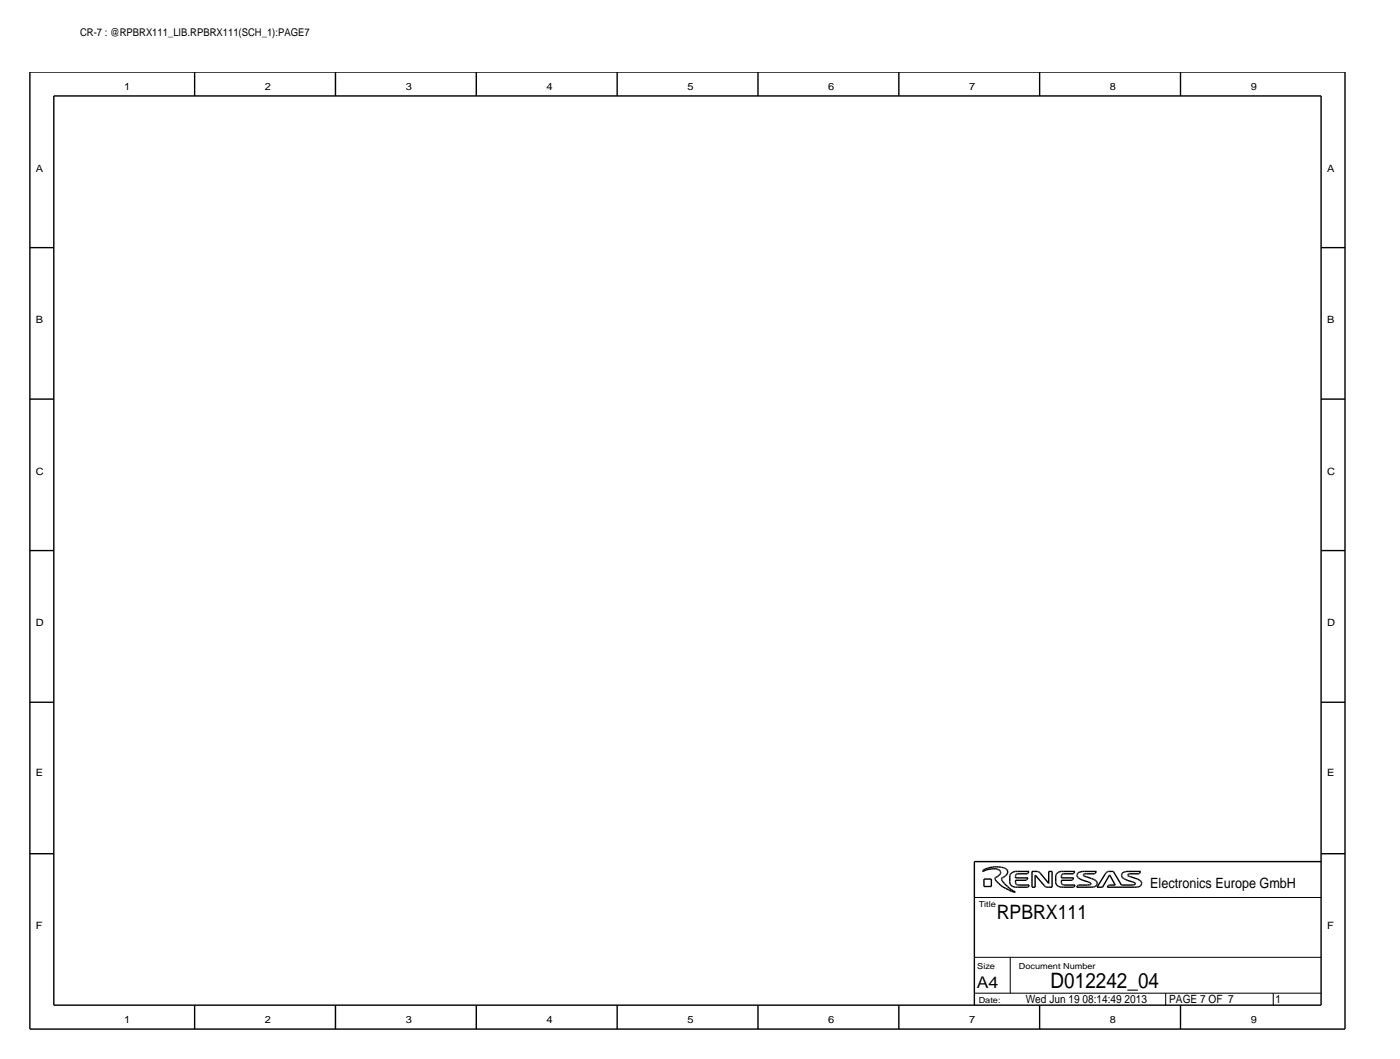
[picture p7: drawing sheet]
<svg xmlns="http://www.w3.org/2000/svg" width="297mm" height="225mm" viewBox="0 0 297 225" stroke-linecap="round" stroke-linejoin="round" font-family="sans-serif">
<!-- layer: Page Border and Title Block -->
<g fill="none" stroke="#000" stroke-width=".3">
<path d="M6.3 15.3h279.5zM6.3 15.3v203.2zM41.4 15.3v5.1zM71.3 15.3v5.1zM101.2 15.3v5.1zM131.1 15.3v5.1zM161 15.3v5.1zM191 15.3v5.1zM220.9 15.3v5.1zM250.8 15.3v5.1zM285.8 15.3v203.2zM11.4 20.4h269.3z"/>
<path d="M11.4 20.4v193zM280.7 20.4v193zM6.3 52.6h5.1zM280.7 52.6h5zM6.3 84.7h5.1zM280.7 84.7h5zM6.3 116.9h5.1zM280.7 116.9h5zM6.3 149.1h5.1zM280.7 149.1h5zM6.3 181.3h5.1zM207 182.9h73.7z"/>
<path d="M207 182.9v30.5zM208.8 185h.1M208.8 184.9h.1M208.8 185.1h.1M208.8 184.9v.1zM208.9 185l.3-.2zM208.9 184.7h.1zM208.9 185h.1M208.9 184.7l-.1 .1zM209 184.7l.3-.2zM209 186.6h1.6zM209 188.2h1.6z"/>
<path d="M209 186.6v1.6zM209.2 184.8l.5-.1zM209.3 184.5l.5-.1zM209.7 184.7l.4-.1zM209.8 184.4l.3-.1zM210.1 184.3l.4-.2zM210.1 184.6l.5-.1zM210.5 184.1h.4zM210.6 184.5h.4zM210.6 186.6v1.6zM210.9 184.1l.4-.1zM211 184.5h.4z"/>
<path d="M211.3 184h.4zM211.4 186.6l.1 .2zM211.4 186.4h.1M211.4 186.5h.1M211.4 186.5v.1zM211.4 184.5h.4zM211.5 186.3h.1zM211.5 186.8l.2 .3zM211.6 186.3l.3-.2zM211.7 187.1l.4 .4zM211.7 184h.4zM211.8 184.5l.2 .1z"/>
<path d="M211.9 186.1l.2-.2zM212 184.6l.1 .1zM212.1 187.5l.4 .4zM212.1 184l.4 .1zM212.1 185.9l.2-.1zM212.1 184.7h.2zM212.3 185.8l.1-.1zM212.3 184.7l.1 .1zM212.4 184.8l.1 .2zM212.5 185v.1zM212.5 184.1h.3zM212.5 187.9l.6 .4z"/>
<path d="M212.5 185.5l-.1 .2zM212.5 185.1l.1 .1zM212.6 185.3l-.1 .2zM212.6 185.2v.1zM212.8 186.6v.1zM212.8 186.6h.1M212.8 186.4l.2-.1zM212.8 184.1l.4 .1zM212.8 186.7l.1 .3zM212.8 186.5h.1M212.8 186.4h.1M212.9 187l.3 .3z"/>
<path d="M213 186.3l.2-.1zM213.1 188.3l.6 .3zM213.2 184.2l.2 .1zM213.2 187.3l.2 .3zM213.2 186.2l.3-.1zM213.4 184.3l.2 .1zM213.4 187.6l.3 .4zM213.6 185.9l.2-.1zM213.6 184.4l.2 .2zM213.6 185.9l-.1 .2zM213.7 188.6l.6 .3zM213.7 188l.4 .2z"/>
<path d="M213.8 184.6l.2 .1zM214 184.7l.1 .2zM214 185.6l-.2 .2zM214.1 188.2l.3 .4zM214.1 185.4l-.1 .2zM214.1 185.2v.2zM214.1 184.9v.3zM214.3 188.9l.6 .3zM214.4 188.6l.4 .3zM214.5 187.5l.1 .2zM214.5 187.1v.4zM214.5 186.2v.9z"/>
<path d="M214.5 185.9v.3zM214.6 187.7l.2 .3zM214.6 185.7l-.1 .2zM214.8 188l.1 .1zM214.8 185.5l-.2 .2zM214.8 188.9l.4 .2zM214.9 189.2l.6 .2zM214.9 188.1l.3 .1zM214.9 185.3l-.1 .2zM214.9 185.3l.3-.1zM215.2 185.2l.2-.1zM215.2 188.2l.2 .1z"/>
<path d="M215.2 189.1l.5 .3zM215.4 188.3l.3 .1zM215.4 185.1l.3-.1zM215.6 189.4h.1M215.7 189.4h.1M215.7 185h.5zM215.7 187.5l.1 .1zM215.7 185.9v.2zM215.7 186.1v.3zM215.7 186.9h2.3zM215.7 186.9v.5zM215.7 187.5h.1"/>
<path d="M215.7 188.4h.5zM215.7 186.4h2.7zM215.8 187.7h.1M215.8 185.8l-.1 .1zM215.8 187.7l.1 .1zM215.8 185.7v.1zM215.8 185.7l.2-.1zM215.9 187.8h.1zM216 185.6l.1-.1zM216 187.8l.2 .1zM216.1 185.5h.2zM216.2 188.4h2.1z"/>
<path d="M216.2 187.9h.1zM216.2 185h2.4zM216.3 185.5h.2zM216.3 187.9h.2zM216.5 187.9h2.1zM216.5 185.5h1.7zM218 186.9l.1-.1zM218.1 186.8h.1M218.2 185.5h.1zM218.3 188.4h.1M218.4 185.4l-.1 .1zM218.4 186.4l-.3 .4z"/>
<path d="M218.4 188.4l.1-.1zM218.6 185l-.2 .4zM218.6 187.9l-.1 .4zM219.3 188.4h.6zM219.3 185h.6zM219.3 185v3.4zM219.9 185h.4zM219.9 185.8v2.6zM220 185.9h.1M220 185.9l1.8 2.1zM220.3 185l.2 .1zM220.5 185.1h.1z"/>
<path d="M220.6 185.1l.1 .1zM220.7 185.2h.1zM220.8 185.2l.2 .2zM221 185.4l1.8 2.1zM221.8 188l.2 .2zM222 188.2l.1 .1zM222.1 188.3h.1zM222.2 188.3l.3 .1zM222.5 188.4h.3zM222.8 187.5h.1M222.8 188.4h.7zM222.8 185h.7z"/>
<path d="M222.8 185v2.6zM223.5 185v3.4zM224.3 187.5l.1 .2zM224.3 187.1v.4zM224.3 186.2v.9zM224.3 185.9v.3zM224.4 187.7l.1 .3zM224.4 185.7l-.1 .2zM224.5 188l.2 .1zM224.5 185.5l-.1 .2zM224.7 185.3l.2-.1zM224.7 188.1l.2 .1z"/>
<path d="M224.7 185.3l-.2 .2zM224.9 185.2l.3-.1zM224.9 188.2l.3 .1zM225.2 188.3l.3 .1zM225.2 185.1l.3-.1zM225.5 185h.4zM225.5 187.6l.1 .1zM225.5 186.4h2.6zM225.5 185.9v.2zM225.5 186.1v.3zM225.5 186.9h2.2zM225.5 186.9v.5z"/>
<path d="M225.5 187.5h.1M225.5 187.5v.1zM225.5 188.4h.4zM225.6 185.8l-.1 .1zM225.6 187.7l.1 .1zM225.6 185.7v.1zM225.6 185.7l.1-.1zM225.7 187.8h.1zM225.7 185.6l.2-.1zM225.8 187.8l.1 .1zM225.9 185.5h.1zM225.9 188.4h2.1z"/>
<path d="M225.9 187.9h.2zM225.9 185h2.4zM226 185.5h.3zM226.1 187.9h.2zM226.3 185.5h1.7zM226.3 187.9h2.1zM227.7 186.9l.1-.1zM227.8 186.8h.1M228 185.5h.1zM228 188.4h.1M228.1 186.4l-.2 .4zM228.1 188.4h.1"/>
<path d="M228.1 185.4v.1zM228.3 185l-.2 .4zM228.4 187.9l-.2 .4zM228.8 188.4h2.7zM228.8 186l.1 .1zM228.8 185.9h.1M228.9 186.1l.1 .1zM228.9 185.7l-.1 .2zM228.9 185.5v.2zM229 186.2l.1 .1zM229 188l-.2 .4zM229 188h.1z"/>
<path d="M229.1 186.3l.1 .2zM229.1 185.4l-.2 .1zM229.1 187.9h.1M229.1 187.9h2zM229.2 185.2l-.1 .2zM229.2 185.2h.2zM229.2 186.5l.2 .1zM229.4 185.2l.3-.1zM229.4 186.6l.3 .1zM229.7 185.1l.3-.1zM229.7 186.7l.4 .2zM230 185h.4z"/>
<path d="M230.1 186.9l1.1 .3zM230.2 185.7h.1M230.2 185.8h.1M230.2 185.9h.1M230.2 185.9l.1 .1zM230.2 185.6h.1M230.3 185.6l.1-.1zM230.3 186l.2 .1zM230.4 185.5h.1M230.4 185h2.5zM230.5 185.5h.3zM230.5 186.1h.3z"/>
<path d="M230.8 186.1l1.1 .4zM230.8 185.5h1.7zM231.1 187.9h.3zM231.2 187.2l.2 .2zM231.4 187.9h.2zM231.4 187.4l.2 .1zM231.5 188.4h.5zM231.6 187.5h.1zM231.7 187.8h.1M231.7 187.5l.1 .2zM231.8 187.7l-.1 .1zM231.9 186.5l.4 .1z"/>
<path d="M232 188.4l.3-.1zM232.3 186.6l.2 .2zM232.3 188.3h.3zM232.5 186.8l.3 .1zM232.5 185.5h.1zM232.6 188.3l.2-.1zM232.6 185.5l.1-.1zM232.8 188.2l.1-.2zM232.8 186.9l.1 .1zM232.9 187l.1 .2zM232.9 185l-.2 .4zM233 187.2l.1 .1z"/>
<path d="M233 187.9l-.1 .1zM233.1 187.3v.2zM233.1 188.4h1.1zM233.1 187.7l-.1 .2zM233.1 187.6h.1M233.1 187.6v.1zM234.8 185.6l-1.7 2.8zM234.9 185.4l-.1 .2zM234.9 185.3v.1zM235 185.3l.1-.1zM235.2 185.1l-.1 .1zM235.2 185.1h.1z"/>
<path d="M235.3 188.4h3.3zM235.3 185.1l.2-.1zM235.5 185h.3zM235.5 188l-.2 .4zM235.5 188h.1zM235.6 188l.1-.1zM235.7 185.9l-1.5 2.5zM235.7 187.9h1.2zM235.7 185.8h.1M235.7 185.8v.1zM235.8 185.8l1.1 2.1zM235.8 185h.7z"/>
<path d="M236.5 185l1.8 2.9zM238.3 185.9v.1zM238.3 187.9h2.2zM238.3 186.1l.1 .1zM238.3 186h.1M238.3 185.7v.2zM238.4 186.2l.1 .1zM238.4 185.5l-.1 .2zM238.5 185.4l-.1 .1zM238.5 186.3l.2 .2zM238.6 188.4h2.4zM238.6 185.2l-.1 .2z"/>
<path d="M238.6 185.2h.3zM238.7 186.5l.2 .1zM238.9 185.2l.2-.1zM238.9 186.6l.3 .1zM239.1 185.1l.3-.1zM239.2 186.7l.3 .2zM239.4 185h.4zM239.5 186.9l1.1 .3zM239.6 185.7h.1M239.6 185.8h.1M239.6 185.9h.1M239.6 185.9l.1 .1z"/>
<path d="M239.7 185.6h.1M239.7 186l.2 .1zM239.7 185.6l.2-.1zM239.8 185h2.5zM239.9 186.1h.3zM239.9 185.5h.4zM240.2 186.1l1.2 .4zM240.3 185.5h1.7zM240.5 187.9h.4zM240.6 187.2l.3 .2zM240.9 187.9l.2-.1zM240.9 187.4l.2 .1z"/>
<path d="M241 188.4h.4zM241.1 187.8h.1M241.1 187.5h.1zM241.2 187.7l-.1 .1zM241.2 187.7h.1M241.2 187.5v.2zM241.4 186.5l.3 .1zM241.4 188.4l.3-.1zM241.7 188.3h.3zM241.7 186.6l.3 .2zM242 186.8l.2 .1zM242 188.3l.2-.1z"/>
<path d="M242 185.5h.1zM242.1 185.4v.1zM242.2 186.9l.1 .1zM242.2 188.2l.2-.2zM242.3 187l.2 .2zM242.3 185l-.2 .4zM242.5 187.9l-.1 .1zM242.5 187.2v.1zM242.5 187.5l.1 .1zM242.5 187.3v.2zM242.5 187.7v.2zM242.6 187.6l-.1 .1z"/>
<path d="M280.7 181.3h5zM6.3 218.5h279.5zM11.4 213.4h269.3zM41.4 213.4v5.1zM71.3 213.4v5.1zM101.2 213.4v5.1zM131.1 213.4v5.1zM161 213.4v5.1zM191 213.4v5.1zM220.9 213.4v5.1zM250.8 213.4v5.1z"/>
</g>
<path d="M207 190.6h73.7zM207 210.9h73.7zM207 203.3h73.7zM214.6 203.3v7.6zM247.6 210.9v2.5zM270.5 210.9v2.5z" fill="none" stroke="#000" stroke-width=".21"/>
<g fill="#fff">
<path d="M12.9 21.1h168.8v119.5h-168.8z"/>
<path d="M233.9 197.1h19v5.4h-19z"/>
<path d="M223.1 197.1h10.2v5.4h-10.2z"/>
<path d="M211.6 197.1h10.9v5.4h-10.9z"/>
</g>
<text font-size="4.5" x="223.2" y="209.9">D012242_04</text>
<text font-size="4.2" x="211.8" y="195.1">RPBRX111</text>
<text font-size="3.4" x="207.5" y="209.9">A4</text>
<text font-size="3" x="244.3" y="188.5">Electronics Europe GmbH</text>
<g font-size="2.4">
<text x="217.9" y="212.9">Wed Jun 19 08:14:49 2013</text>
<text x="248.4" y="212.9">PAGE 7 OF 7</text>
<text x="271" y="212.9">1</text>
</g>
<text font-size="2.3" x="17" y="7.7">CR-7 : @RPBRX111_LIB.RPBRX111(SCH_1):PAGE7</text>
<g font-size="2.1">
<text x="26.4" y="19.1">1</text>
<text x="56.3" y="19.1">2</text>
<text x="86.2" y="19.1">3</text>
<text x="116.1" y="19.1">4</text>
<text x="146.1" y="19.1">5</text>
<text x="176" y="19.1">6</text>
<text x="205.9" y="19.1">7</text>
<text x="235.8" y="19.1">8</text>
<text x="265.7" y="19.1">9</text>
<text x="7.6" y="36.5">A</text>
<text x="281.9" y="36.5">A</text>
<text x="7.6" y="68.7">B</text>
<text x="281.9" y="68.7">B</text>
<text x="7.6" y="100.8">C</text>
<text x="281.9" y="100.8">C</text>
<text x="7.6" y="133">D</text>
<text x="281.9" y="133">D</text>
<text x="7.6" y="164.7">E</text>
<text x="281.9" y="164.7">E</text>
<text x="7.6" y="197.3">F</text>
<text x="281.9" y="197.3">F</text>
<text x="26.4" y="217.2">1</text>
<text x="56.3" y="217.2">2</text>
<text x="86.2" y="217.2">3</text>
<text x="116.1" y="217.2">4</text>
<text x="146.1" y="217.2">5</text>
<text x="176" y="217.2">6</text>
<text x="205.9" y="217.2">7</text>
<text x="235.8" y="217.2">8</text>
<text x="265.7" y="217.2">9</text>
</g>
<g font-size="1.8">
<text x="207.9" y="192.6">Title</text>
<text x="207.6" y="205.7">Size</text>
<text x="216.5" y="205.7">Document Number</text>
<text x="207.9" y="212.9">Date:</text>
</g>
</svg>
